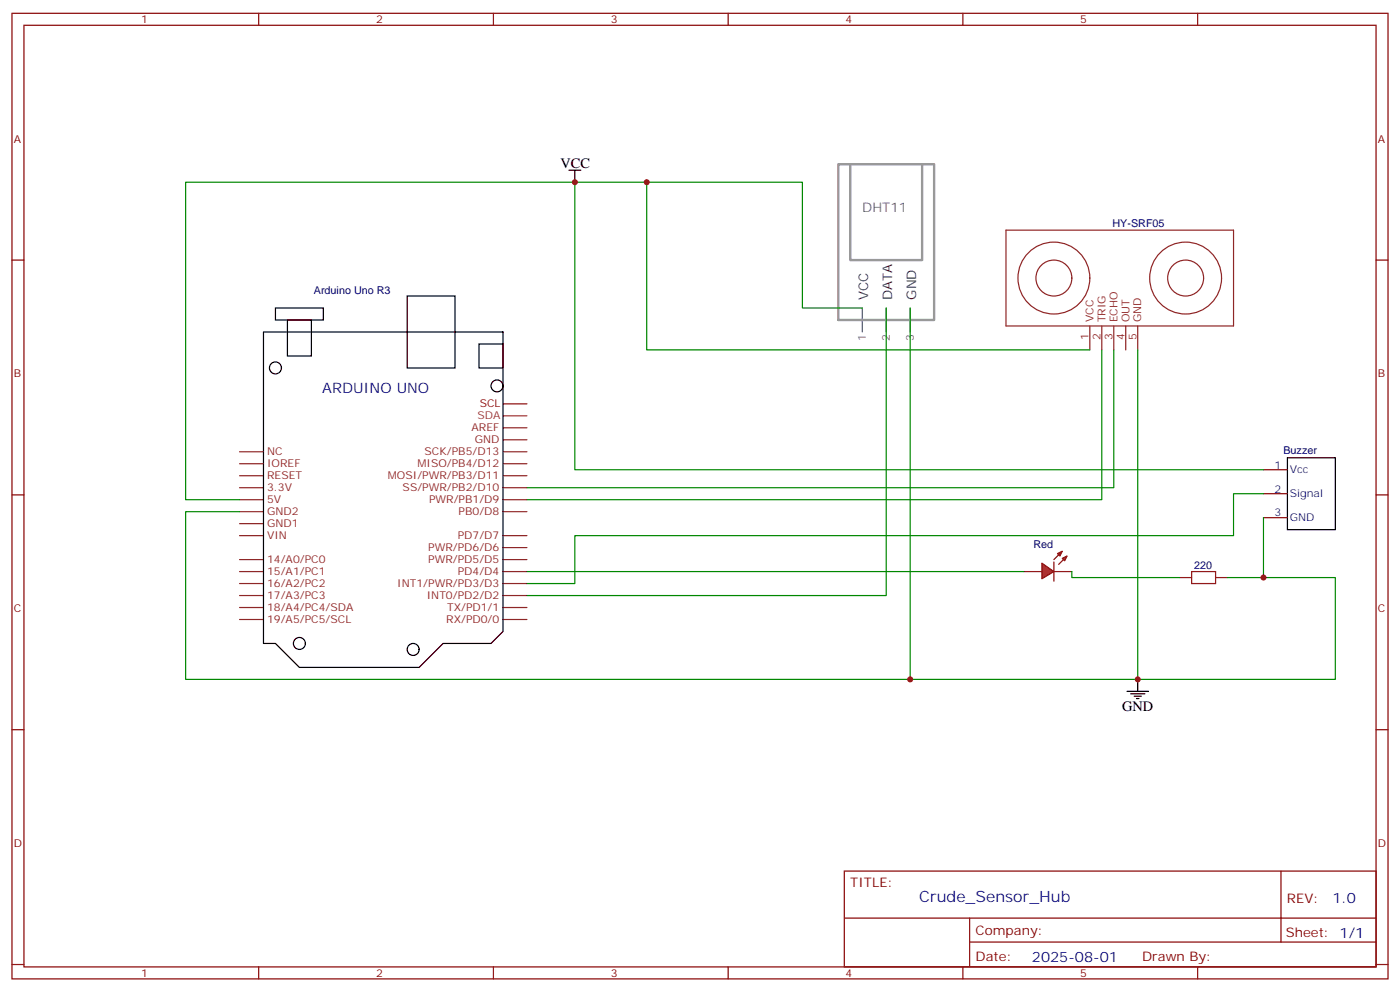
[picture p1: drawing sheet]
<svg xmlns="http://www.w3.org/2000/svg" width="412mm" height="292mm" viewBox="0 0 412 292" stroke-linecap="round" stroke-linejoin="round" font-family="sans-serif">
<g fill="none" stroke="#870000" stroke-width=".35">
<path d="M3.5 3.9h405.4v284.4h-405.4zM7.1 7.4h398.2v277.3h-398.2zM76.2 3.9v3.5M145.3 3.9v3.5M214.5 3.9v3.5M283.6 3.9v3.5M352.8 3.9v3.5M3.5 76.6h3.6M405.3 76.6h3.6M372.2 138.3h7M3.5 145.7h3.6M372.2 145.4h7"/>
<path d="M372.2 152.4h7M405.3 145.7h3.6M3.5 214.9h3.6M405.3 214.9h3.6M248.7 256.5h156.6v28.2h-156.6zM377.3 256.5v20.9M248.7 270.4h156.5M285.6 277.4h119.6M285.6 270.4v14.1M3.5 284h3.6M76.2 284.7v3.6M145.3 284.7v3.6"/>
<path d="M214.5 284.7v3.6M283.6 284.7v3.6M352.8 284.7v3.6M405.3 284h3.6"/>
</g>
<g fill="none" stroke="#8c2424" stroke-width=".35">
<path d="M296.3 67.8h67.1v28.2h-67.1zM321 96v7M324.6 96v7M328.1 96v7M331.6 96v7M335.1 96v7M70.6 136.6h7M70.6 133h7M148.2 136.6h7M148.2 133h7M148.2 129.5h7M148.2 126h7"/>
<path d="M70.6 157.7h7M70.6 150.7h7M70.6 147.1h7M70.6 143.6h7M70.6 140.1h7M70.6 154.2h7M148.2 157.7h7M148.2 150.7h7M148.2 147.1h7M148.2 143.6h7M148.2 140.1h7M70.6 178.9h7"/>
<path d="M70.6 175.4h7M70.6 171.8h7M70.6 168.3h7M70.6 164.8h7M148.2 178.9h7M148.2 175.4h7M148.2 171.8h7M148.2 168.3h7M148.2 164.8h7M148.2 161.3h7M70.6 182.4h7M148.2 182.4h7"/>
<circle cx="310.4" cy="81.9" r="10.6"/>
<circle cx="310.4" cy="81.9" r="5.3"/>
<circle cx="349.2" cy="81.9" r="10.6"/>
<circle cx="349.2" cy="81.9" r="5.3"/>
</g>
<path d="M148.2 122.4h7" fill="none" stroke="#933" stroke-width=".35"/>
<path d="M148.2 118.9h7" fill="none" stroke="#900" stroke-width=".35"/>
<g fill="none" stroke="#000" stroke-width=".35">
<path d="M77.6 97.8h70.6v88.1l-3.6 3.6h-14.1l-7 7h-35.3l-7.1-7h-3.5zM81.1 90.7h14.1v3.5h-14.1zM84.7 94.2h7v10.6h-7zM119.9 87.2h14.2v21.1h-14.2zM141.1 101.3h7.1v7h-7.1zM379.2 134.8h14.1v21.2h-14.1z"/>
<circle cx="81.1" cy="108.3" r="1.76"/>
<circle cx="146.4" cy="113.6" r="1.76"/>
<circle cx="88.2" cy="189.5" r="1.76"/>
<circle cx="121.7" cy="191.2" r="1.76"/>
</g>
<path d="M254 90.7v7.1M261.1 90.7v7.1M268.1 90.7v7.1" fill="none" stroke="#666" stroke-width=".35"/>
<path d="M246.9 48.4h28.3v45.8h-28.3zM250.5 48.4v28.2h21.1v-28.2" fill="none" stroke="#999" stroke-width=".71"/>
<path d="M324.6 103v44.1h-169.4M328.1 103v40.6h-172.9" fill="none" stroke="#008700" stroke-width=".35"/>
<g fill="#f00" stroke="#870000" stroke-width=".35">
<path d="M306.9 165.8l3.5 2.5-3.5 2.1z"/>
<path d="M310.4 165.5v5.6z"/>
</g>
<g fill="#870000" stroke="#870000" stroke-width=".35">
<path d="M310.4 164.8l1.5-1.4z"/>
<path d="M313.3 164.8l-1.4 1.4z"/>
</g>
<g fill="#f00" stroke="#870000" stroke-width=".35">
<path d="M311.5 163l1.4-.7-.7 1.4z"/>
<path d="M312.9 164.4l1.4-.7-.7 1.4z"/>
</g>
<path d="M301.6 168.3h5.3M310.4 168.3h5.3M347.5 170.1h3.5M358.1 170.1h3.5" fill="none" stroke="#870000" stroke-width=".35"/>
<path d="M351 168.3h7.1v3.5h-7.1z" fill="none" stroke="#a10000" stroke-width=".35"/>
<path d="M169.3 53.7v84.6h202.9M190.5 53.7v49.3h130.5M254 90.7h-17.6v-37h-181.7v93.4h15.9M261.1 90.7v84.7h-105.9M268.1 90.7v109.4M335.1 103v97.1M70.6 150.7h-15.9v49.4h338.6v-30h-31.7M372.2 145.4h-8.8v12.3h-194.1v14.1h-14.1M372.2 152.4v17.7M155.2 168.3h146.4M315.7 168.3v1.8h31.8" fill="none" stroke="#008700" stroke-width=".35"/>
<path d="M167.6 50.1h3.5M169.3 50.1v3.6M332 203.6h6.3M333 204.3h4.3M334.1 205h2.1M334.8 205.7h.7M335.1 200.1v3.5" fill="none" stroke="#000" stroke-width=".35"/>
<g fill="#c00">
<circle cx="372.2" cy="170.1" r=".88"/>
<circle cx="190.5" cy="53.7" r=".88"/>
<circle cx="268.1" cy="200.1" r=".88"/>
<circle cx="335.1" cy="200.1" r=".88"/>
<circle cx="169.3" cy="53.7" r=".88"/>
</g>
<text font-size="4.6" fill="#00f" x="270.8" y="265.5">Crude_Sensor_Hub</text>
<g font-size="4.2">
<text x="165.1" y="49.4">VCC</text>
<text x="330.6" y="209.2">GND</text>
</g>
<g font-size="4.2" fill="#00f">
<text x="94.9" y="115.6">ARDUINO UNO</text>
<text x="392.5" y="265.8">1.0</text>
<text x="304" y="283.1">2025-08-01</text>
</g>
<text font-size="3.9" fill="#666" x="254" y="62.5">DHT11</text>
<g font-size="3.9" fill="#333">
<text x="255.8" y="88.4" transform="rotate(-90 255.8 88.4)">VCC</text>
<text x="262.8" y="88.4" transform="rotate(-90 262.8 88.4)">DATA</text>
<text x="269.9" y="88.2" transform="rotate(-90 269.9 88.2)">GND</text>
</g>
<g font-size="3.9" fill="#800">
<text x="250.5" y="261.1">TITLE:</text>
<text x="379.1" y="265.8">REV:</text>
<text x="287.4" y="275.3">Company:</text>
<text x="378.7" y="275.9">Sheet: 1/1</text>
<text x="287.4" y="283">Date:</text>
<text x="336.4" y="283.1">Drawn By:</text>
</g>
<g font-size="3.2" fill="#800">
<text x="41.6" y="6.9">1</text>
<text x="110.8" y="6.9">2</text>
<text x="179.9" y="6.9">3</text>
<text x="249.1" y="6.9">4</text>
<text x="318.2" y="6.9">5</text>
<text x="4.1" y="42">A</text>
<text x="405.9" y="42">A</text>
<text x="4.1" y="111.2">B</text>
<text x="405.9" y="111.2">B</text>
<text x="4.1" y="180.3">C</text>
<text x="405.9" y="180.3">C</text>
<text x="4.1" y="249.4">D</text>
<text x="405.9" y="249.4">D</text>
<text x="41.6" y="287.7">1</text>
<text x="110.8" y="287.7">2</text>
<text x="179.9" y="287.7">3</text>
<text x="249.1" y="287.7">4</text>
<text x="318.2" y="287.7">5</text>
</g>
<g font-size="3.2" fill="#000080">
<text x="327.7" y="66.7">HY-SRF05</text>
<text x="92.5" y="86.6">Arduino Uno R3</text>
<text x="378.1" y="133.7">Buzzer</text>
<text x="304.4" y="161.3">Red</text>
<text x="351.8" y="167.7">220</text>
</g>
<g font-size="3.2" fill="#8d2323">
<text x="322.1" y="94.9" transform="rotate(-90 322.1 94.9)">VCC</text>
<text x="325.6" y="94.9" transform="rotate(-90 325.6 94.9)">TRIG</text>
<text x="329.1" y="94.9" transform="rotate(-90 329.1 94.9)">ECHO</text>
<text x="332.7" y="94.9" transform="rotate(-90 332.7 94.9)">OUT</text>
<text x="336.2" y="94.9" transform="rotate(-90 336.2 94.9)">GND</text>
<text x="320.7" y="100.1" transform="rotate(-90 320.7 100.1)">1</text>
<text x="324.2" y="100.1" transform="rotate(-90 324.2 100.1)">2</text>
<text x="327.7" y="100.1" transform="rotate(-90 327.7 100.1)">3</text>
<text x="331.3" y="100.1" transform="rotate(-90 331.3 100.1)">4</text>
<text x="334.8" y="100.1" transform="rotate(-90 334.8 100.1)">5</text>
<text x="138.9" y="127">AREF</text>
<text x="139.8" y="130.6">GND</text>
<text x="78.7" y="137.6">IOREF</text>
<text x="78.7" y="134.1">NC</text>
<text x="123" y="137.6">MISO/PB4/D12</text>
<text x="125.1" y="134.1">SCK/PB5/D13</text>
<text x="78.7" y="141.1">RESET</text>
<text x="114.3" y="141.1">MOSI/PWR/PB3/D11</text>
<text x="78.7" y="148.2">5V</text>
<text x="78.7" y="144.7">3.3V</text>
<text x="118.6" y="144.7">SS/PWR/PB2/D10</text>
<text x="126.4" y="148.2">PWR/PB1/D9</text>
<text x="78.7" y="155.3">GND1</text>
<text x="78.7" y="151.7">GND2</text>
<text x="135.1" y="151.7">PB0/D8</text>
<text x="78.7" y="158.8">VIN</text>
<text x="134.8" y="158.8">PD7/D7</text>
<text x="78.7" y="165.8">14/A0/PC0</text>
<text x="126.1" y="165.8">PWR/PD5/D5</text>
<text x="126.1" y="162.3">PWR/PD6/D6</text>
<text x="78.7" y="172.9">16/A2/PC2</text>
<text x="78.7" y="169.4">15/A1/PC1</text>
<text x="117" y="172.9">INT1/PWR/PD3/D3</text>
<text x="134.8" y="169.4">PD4/D4</text>
<text x="78.7" y="180">18/A4/PC4/SDA</text>
<text x="78.7" y="176.4">17/A3/PC3</text>
<text x="125.7" y="176.4">INT0/PD2/D2</text>
<text x="131.7" y="180">TX/PD1/1</text>
<text x="78.7" y="183.5">19/A5/PC5/SCL</text>
<text x="131.5" y="183.5">RX/PD0/0</text>
</g>
<g font-size="3.2" fill="#666">
<text x="255.1" y="100.5" transform="rotate(-90 255.1 100.5)">1</text>
<text x="262.1" y="100.5" transform="rotate(-90 262.1 100.5)">2</text>
<text x="269.2" y="100.5" transform="rotate(-90 269.2 100.5)">3</text>
</g>
<text font-size="3.2" fill="#900" x="141.3" y="120">SCL</text>
<text font-size="3.2" fill="#933" x="140.7" y="123.5">SDA</text>
<g font-size="3.2" fill="#00f">
<text x="375.5" y="138">1</text>
<text x="379.9" y="139.4">Vcc</text>
<text x="375.5" y="145">2</text>
<text x="379.9" y="146.4">Signal</text>
<text x="375.5" y="152.1">3</text>
<text x="379.9" y="153.5">GND</text>
</g>
</svg>
